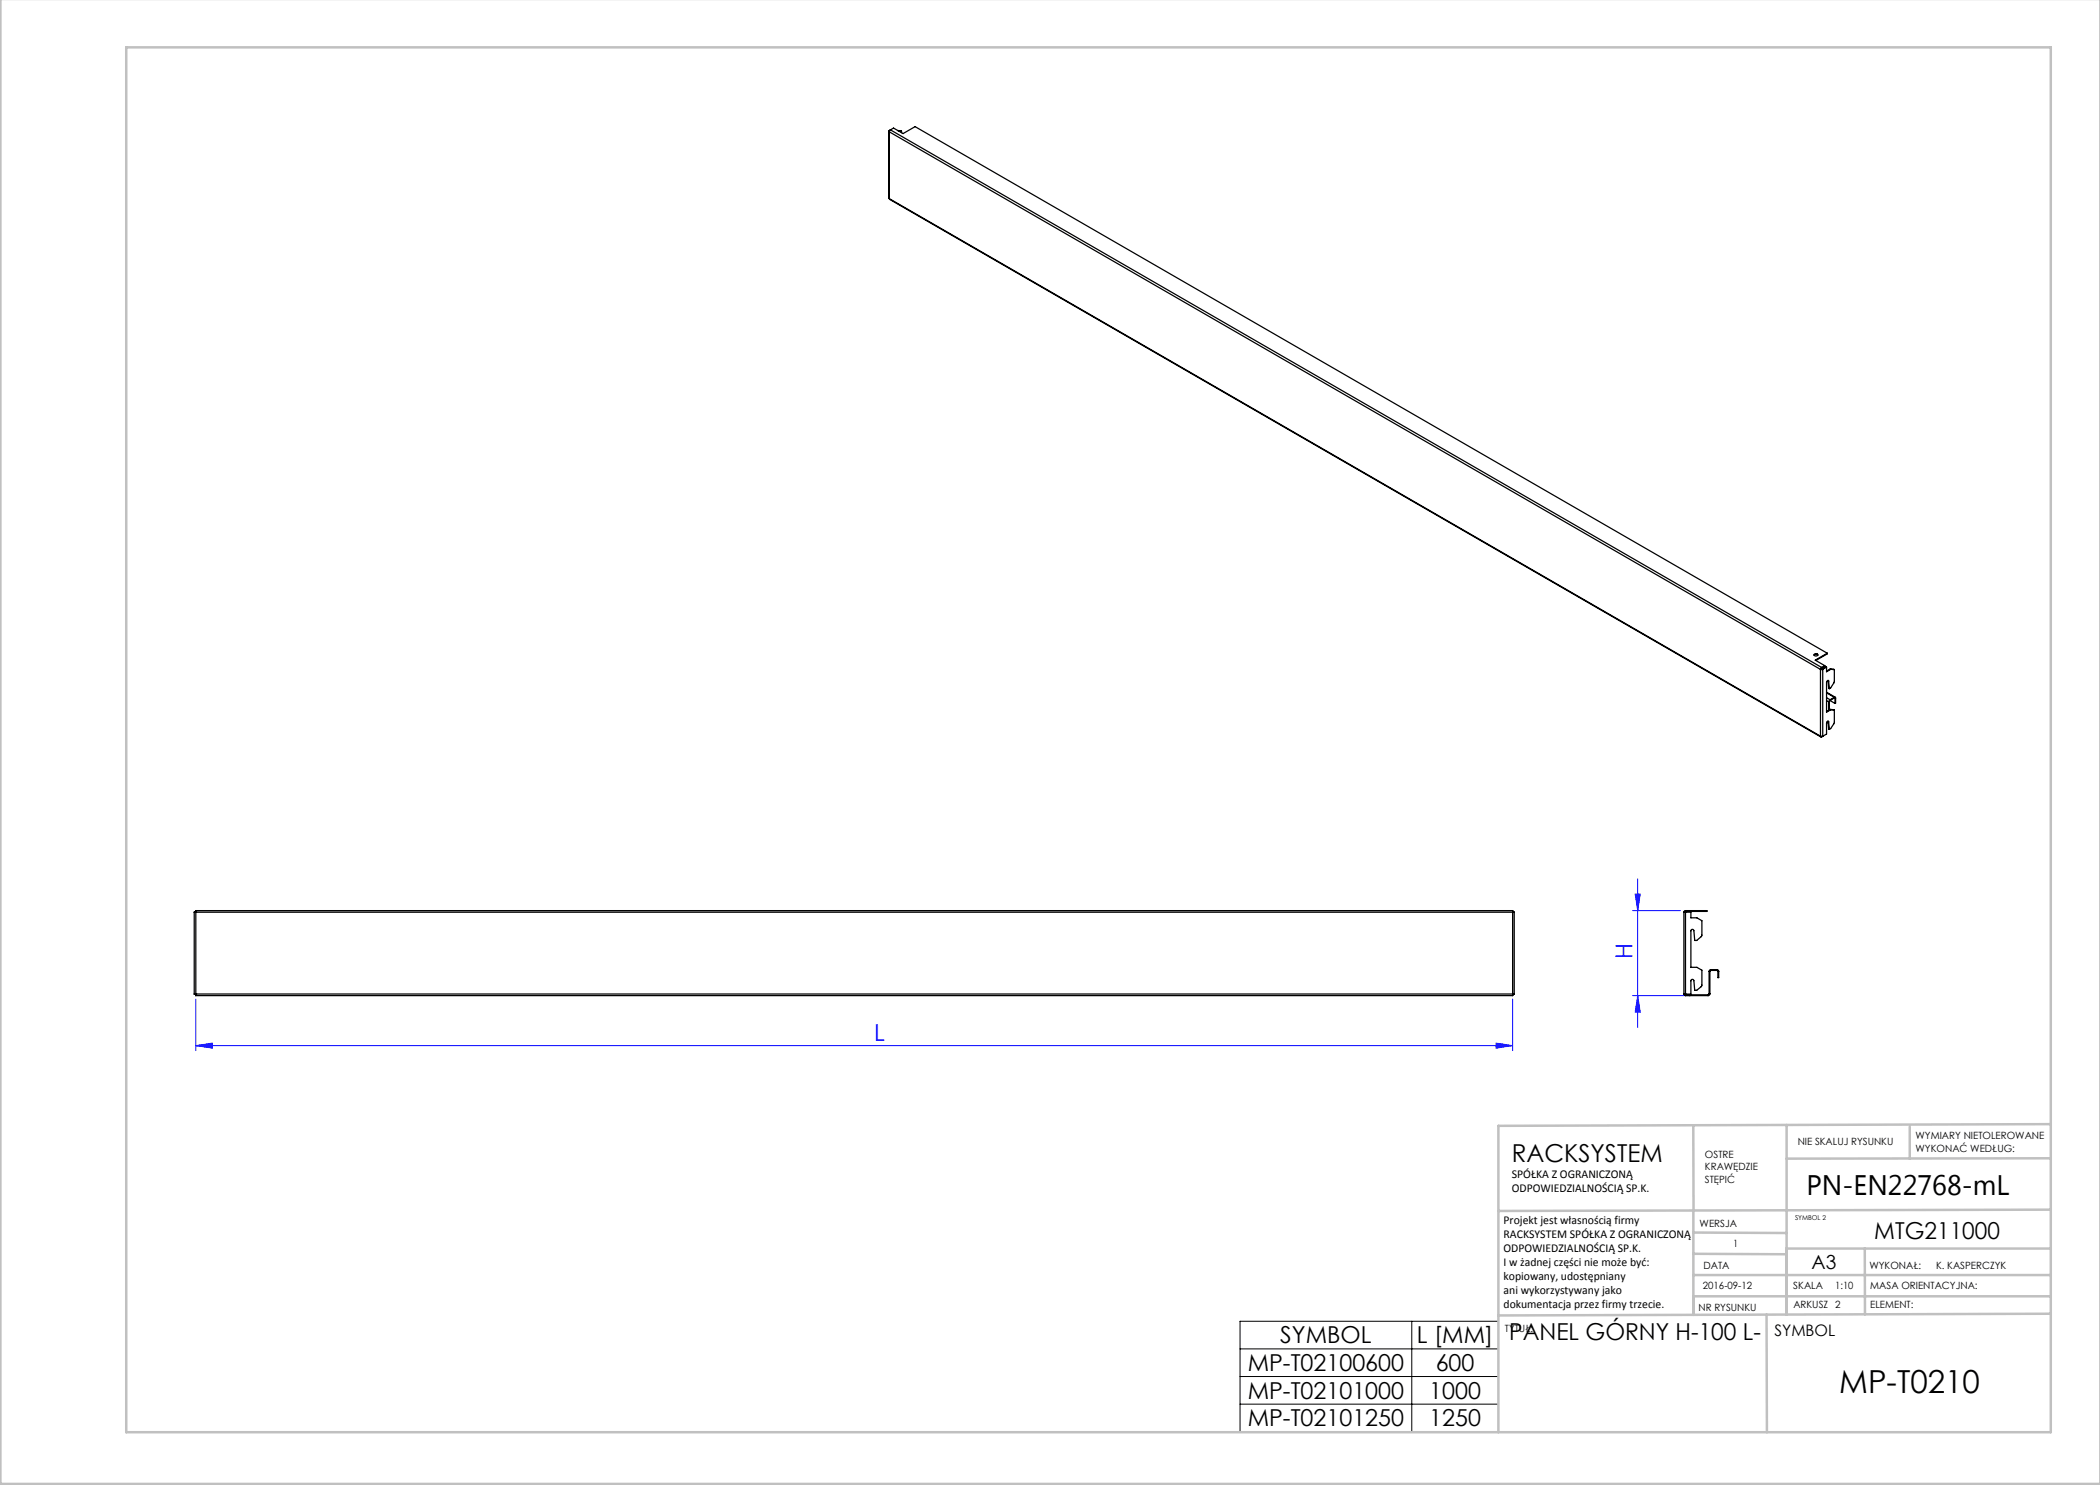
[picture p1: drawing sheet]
<svg xmlns="http://www.w3.org/2000/svg" width="420mm" height="297mm" viewBox="0 0 420 297" stroke-linecap="round" stroke-linejoin="round" font-family="sans-serif">
<path d="M327 178.8h1l-.5 3.3zM327.5 175.8v29.7M39.2 199.8v10.3M302.5 199.8v10.3M326.5 182.1h9.6M326.5 199.1h11.5M327.5 199.1l.5 3.3h-1zM39.2 209.1l3.3-.5v1zM39.2 209.1h263.3M299.2 208.6l3.3 .5-3.3 .5z" fill="none" stroke="#00f" stroke-width=".2"/>
<path d="M248 264.3h51.7v22.1h-51.7zM248 269.8h51.7M248 275.3h51.7M282.4 264.3v22.1M248 280.8h51.7" fill="none" stroke="#000" stroke-width=".2"/>
<g fill="none" stroke="#c0c0c0" stroke-width=".5">
<path d="M.1 -.1v296.9h419.9M25.2 9.5h385v276.9h-385zM338.7 225.2v16.9M357.3 225v37.9M382 225.4v6.3M410.1 224.8l-110.4 .4v61.2M410.1 231.7h-52.8M338.7 259.3h71.5M338.7 255h71.5M338.7 250.8l18.6 .1M338.7 246.5l18.6 .1M338.7 242.1v20.9"/>
<path d="M373 249.7v13.2M410.1 241.9l-110.4 .3M410.2 249.7h-52.9v13.2M353.3 262.9l.1 23.5M410.2 262.7l-110.5 .4"/>
</g>
<g fill="#00f">
<path d="M39.2 209.1l3.3-.5v1zM299.2 208.6l3.3 .5-3.3 .5z"/>
<path d="M327 178.8h1l-.5 3.3zM327.5 199.1l.5 3.3h-1z"/>
</g>
<g fill="none" stroke="#000" stroke-width=".25">
<path d="M177.8 26.2l.1 13.5M177.9 39.7v.2M177.9 26.1v.3M177.9 26.4l186.2 107.5M177.9 39.7l186.2 107.5M177.9 26.4v13.3M177.9 26.1h.1M177.9 39.9l186.3 107.5M178.1 26l-.2 .1M178.1 26l-.2 .4M178.1 26l186.2 107.5M178.1 26l.6-.4 1.9 1.1 2.4-1.4 182.5 105.3"/>
<path d="M179.6 26.1l.7 .1M179.7 26.2h.6M180.3 26.2v.3M362.8 131a.53 .53 0 0 1 .8 0M362.8 130.9a.41 .41 0 0 1 .4-.2 .41 .41 0 0 1 .4 .4 .41 .41 0 0 1-.5 .1 .41 .41 0 0 1-.3-.3zM364.1 133.9v13.3M364.2 133.8l-.1 .1M364.3 133.5l-.2 .4M364.3 133.6l-.1 .2M364.3 133.5v.1M364.4 133.8h-.2M364.4 133.8l.1 .1"/>
<path d="M364.5 133.9h-.4M364.5 133.9v13.4M365 133.1l-.7 .4M365 133.1v.2l-.7 .3M365.3 138.4l1.7 1M365.3 133.4l-.8 .5M365.3 133.4h-.1l-.8 .4M365.3 133.4v1l.9-.5M365.3 139.5l.7 .5M365.3 138.6l1.6 .9M365.5 130.6l-2.5 1.4 2 1.1M365.5 130.6v.2l-2.3 1.3"/>
<path d="M365.6 136.1h.1M365.6 136.1l.1 .1M365.6 136.1l.1 1.6h.2M365.7 136.2a.25 .25 0 0 0-.3 0 .25 .25 0 0 0-.1 .3v5.9l.9-.5M365.7 136.2l.2 1.5M366 140l-.2 .4M366 140v.1M366 133.8l.2 .1M366 133.8l-.7 .4M366 133.8l.9 .1M366.2 133.9h.7M366.9 139.5l.1-.1 .1 .2"/>
<path d="M366.9 139.6l.1 .1M366.9 139.5v.1M366.9 139.6l-.9 .5M366.9 139.5l-.9 .5M366.9 133.9v2.5l-.8 1.2-.2 .1M367 139.7v1M367.1 139.6l-.1 .1M367.1 139.6v1l-.1 .1M364.1 147.2l.4 .1M364.1 147.2l.2 .2M364.3 147.2v.2M364.5 147.3l-.2 .1"/>
<path d="M365.3 140.1l.5 .3M365.6 144.3l.1 .1M365.6 144.2v.1M365.6 144.3l-.2 .1M365.6 144.3l.1 1.5 .2 .1M365.6 144.3v.1M365.6 144.4l-.3 .2M365.6 144.4h.1M365.7 144.4a.25 .25 0 0 0-.3-.1 .25 .25 0 0 0-.1 .3v2.2l-.8 .5M365.7 144.4l.2 1.5M365.8 140.4v1.6M365.9 140.3l-.1 .1"/>
<path d="M365.9 140.3v1.7M366 140.1l1 .6M366 140.1l-.1 .2M366 141.9h.2M366 141.9l-.7 .4M366 141.9l.9 .1M366.2 141.9l.7 .1M366.9 142v2.6l-.8 1.1-.2 .2M38.8 182.4h.4M38.8 182.4v16.4M39.1 182.1l.1 .3M39.1 182.1v.2"/>
<path d="M39.1 199v.1M39.1 182.1h263.4M39.1 199.1h263.4M39.2 182.4h.1M39.2 198.8h.1M39.2 198.8h-.4M39.2 198.8l-.1 .3M39.2 182.4v16.4M39.2 182.4h263.3M39.2 198.8h263.3M302.5 182.4h.1M302.5 198.8h.1"/>
<path d="M302.5 198.8h.3M302.5 198.8v.3M302.5 182.4v16.4M302.5 182.1v.3M302.5 182.1v.2M302.5 199v.1M302.8 182.4h-.3M302.8 182.4v16.4M336.8 198.8h.3M336.8 198.8l.3 .3M336.8 182.4v16.4M336.9 198.8l.2 .2"/>
<path d="M337.1 182.4h1.1v1.2h1.2l1 .5v3l-1.1 1h-.4l-.1-2a.3 .3 0 0 0-.3-.2 .3 .3 0 0 0-.3 .3v7.3h1.2l1 .5v3.1l-1.1 1h-.4l-.1-2a.3 .3 0 0 0-.3-.2 .3 .3 0 0 0-.3 .3v2.6h-1.1M337.1 182.4h-.3M337.1 182.1l-.3 .3M337.1 182.3l-.2 .1M337.1 182.1h4.3v.2h-4.3M337.1 199.1h4.5M337.1 182.1v.2M337.1 182.4v16.4M337.1 199v.1M337.1 199h4.5M337.1 182.4h.1M337.1 198.8h.1"/>
<path d="M338 182.1v.2M338 199v.1M341.6 199v.1M341.8 198.8l-.2 .2M341.8 198.8h.2M341.8 194.3v4.5M341.8 194.3h.2M342 198.8l-.1 .2-.3 .1M342 194.3v4.5M342.2 193.9l-.3 .1-.1 .3M342.2 194.1l-.2 .2M342.2 194.1h1.2"/>
<path d="M342.2 193.9v.2M342.2 193.9h1.2M343.4 194.1l.2 .2M343.4 193.9l.2 .1 .1 .3M343.4 193.9v.2M343.6 194.3h.1M343.6 194.3v1.2h.1v-1.2"/>
</g>
<text font-size="6.3" x="367.8" y="278.5">MP-T0210</text>
<text font-size="5.6" x="361.3" y="239.1">PN-EN22768-mL</text>
<text font-size="4.9" x="302.4" y="232.4">RACKSYSTEM</text>
<g font-size="4.7" fill="#00f">
<text x="326.5" y="191.7" transform="rotate(-90 326.5 191.7)">H</text>
<text x="174.8" y="208.1">L</text>
</g>
<g font-size="4.7">
<text x="374.9" y="247.8">MTG211000</text>
<text x="256.1" y="268.7">SYMBOL</text>
<text x="283.4" y="268.7">L [MM]</text>
<text x="301.9" y="268.1">PANEL GÓRNY H-100 L-</text>
<text x="249.5" y="274.2">MP-T02100600</text>
<text x="287.1" y="274.2">600</text>
<text x="249.5" y="279.7">MP-T02101000</text>
<text x="285.9" y="279.7">1000</text>
<text x="249.5" y="285.3">MP-T02101250</text>
<text x="285.9" y="285.3">1250</text>
</g>
<text font-size="3.9" x="362.3" y="253.8">A3</text>
<text font-size="3.2" x="354.9" y="267.2">SYMBOL</text>
<g font-size="2.4">
<text x="302.4" y="235.6">SPÓŁKA Z OGRANICZONĄ</text>
<text x="302.4" y="238.4">ODPOWIEDZIALNOŚCIĄ SP.K.</text>
<text x="300.7" y="244.7">Projekt jest własnością firmy</text>
<text x="300.7" y="247.5">RACKSYSTEM SPÓŁKA Z OGRANICZONĄ</text>
<text x="300.7" y="250.3">ODPOWIEDZIALNOŚCIĄ SP.K.</text>
<text x="300.7" y="253.1">I w żadnej części nie może być:</text>
<text x="300.7" y="256">kopiowany, udostępniany</text>
<text x="300.7" y="258.8">ani wykorzystywany jako</text>
<text x="300.7" y="261.6">dokumentacja przez firmy trzecie.</text>
</g>
<g font-size="2">
<text x="383.1" y="227.9">WYMIARY NIETOLEROWANE</text>
<text x="341" y="231.6">OSTRE</text>
<text x="359.5" y="228.9">NIE SKALUJ RYSUNKU</text>
<text x="383.1" y="230.4">WYKONAĆ WEDŁUG:</text>
<text x="341" y="234.1">KRAWĘDZIE</text>
<text x="341" y="236.6">STĘPIĆ</text>
<text x="339.9" y="245.4">WERSJA</text>
<text x="346.6" y="249.5">1</text>
<text x="340.6" y="257.7">2016-09-12</text>
<text x="340.7" y="253.8">DATA</text>
<text x="358.7" y="257.7">SKALA</text>
<text x="367" y="257.7">1:10</text>
<text x="373.9" y="253.8">WYKONAŁ:</text>
<text x="374.1" y="257.7">MASA ORIENTACYJNA:</text>
<text x="387.2" y="253.8">K. KASPERCZYK</text>
<text x="339.7" y="262.3">NR RYSUNKU</text>
<text x="358.7" y="261.7">ARKUSZ 2</text>
<text x="374.1" y="261.7">ELEMENT:</text>
<text x="301" y="266.4">TYTUŁ:</text>
</g>
<text font-size="1.3" x="359" y="244">SYMBOL 2</text>
</svg>
